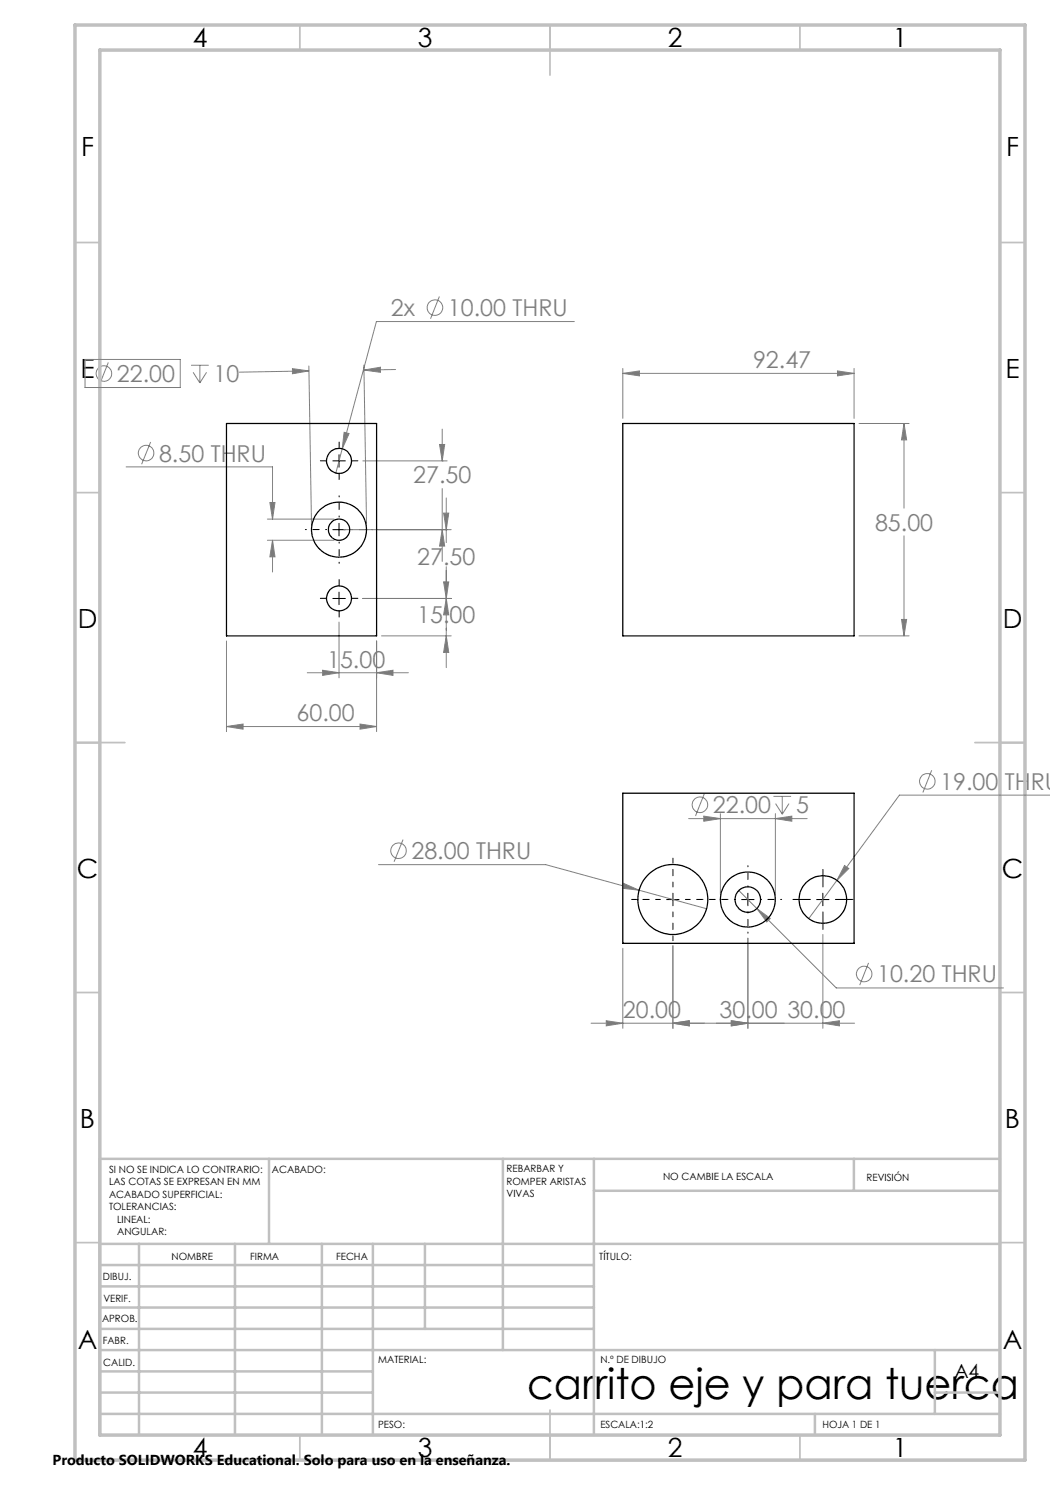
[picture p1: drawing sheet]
<svg xmlns="http://www.w3.org/2000/svg" width="210mm" height="297mm" viewBox="0 0 210 297" stroke-linecap="round" stroke-linejoin="round" font-family="sans-serif">
<g fill="none" stroke="#808080" stroke-width=".2">
<path d="M87.9 59.3l-1.8 4.4M17 71.9h19.1v5.6h-19.1zM21.7 72.5l-1.8 4.4M38.2 73.1h3.5M38.6 74.5l1.4 2.1M40 73.1v3.5M41.3 74.5l-1.3 2.1M58.5 73.7l3.3 .5-3.3 .6zM61.8 73.2l.5 31.8M61.8 74.2l-13.9 .2M72.8 74l3.3-.6v1.1zM72.8 73l.5 31.8"/>
<path d="M79.1 73.9l-6.3 .1M114.9 64.3h-39.6l-6.9 25.5M124.6 74.7l3.3-.5v1zM124.6 73.7v10M124.6 74.7h46.2M167.5 74.2l3.3 .5-3.3 .5zM170.8 73.7v10M25.2 93.4h29.3v10.4M30.1 88.4l-1.8 4.4M68.4 89.8l-1.2 4.8M68.8 86.5l1 .2-1.4 3.1zM72.6 92.2h16.8"/>
<path d="M87.9 88.9h1l-.5 3.3zM88.4 92.2h.1M88.4 85.8v6.4M88.4 97.7v14.6M89.3 99.6v8.9M171.8 84.7h10M180.8 84.7l.5 3.3h-1zM180.8 84.7v16.9M53.5 103.8h13.3M53.5 108.1h13.3M54 100.5h1l-.5 3.3zM54.5 108.1l.5 3.3h-1z"/>
<path d="M54.5 108.1v6.3M68.8 105.9h21.4M72.6 119.7h17.6M88.4 105.9l.5 3.3h-1zM88.7 116.4h1l-.4 3.3zM88.7 102.6h1l-.4 3.3zM89.3 119.7l.4 3.3h-1zM89.3 113.3v20.2M180.8 107.2v20M45.3 128.2v18.1M61.5 134.5h20.2M64.5 134.1l3.3 .4-3.3 .6z"/>
<path d="M67.8 124.4v11.2M75.3 134.5l3.3-.4v1zM75.3 128.2v18.1M76.3 127.2h13.9M89.3 127.2l.4 3.3h-1zM171.8 127.2h10M180.3 123.9h1l-.5 3.3zM45.3 145.3l3.3-.5v1zM45.3 145.3h30M72 144.8l3.3 .5-3.3 .5zM140.9 158.7l-1.8 4.5M154.7 159.3h3.5"/>
<path d="M156.5 159.3v3.5M186.3 154.1l-1.7 4.4M210.1 159h-30.2l-12.5 17.1M75.7 172.9h33.4l32.2 8.8M80.6 167.9l-1.8 4.5M124.8 176.7l3 1.3-3.3-.3zM137.7 163.7h23.7M140.8 163.2l3.3 .5-3.3 .5zM144.1 162.7v16.2M147.8 178.1l19.5 19.5h33.4M155.1 163.7l3.3-.5v1zM155.1 162.7v16.2"/>
<path d="M155.1 160.7l1.4 2.1M157.8 160.7l-1.3 2.1M167.4 176.1l-5.7 7.6M168.9 173.1l.9 .6-2.4 2.4zM124.6 189.6v16.1M134.6 189.2v16.5M149.6 187.6v18.1M151.4 181.7l2.7 2-.7 .7zM164.6 186.9v18.8M173.7 192.6l-1.8 4.4M118.2 204.6h52.7M121.2 204.1l3.4 .5-3.4 .6z"/>
<path d="M134.6 204.6l3.3-.5v1.1zM146.3 204.1l3.3 .5-3.3 .6zM164.6 204.6l3.3-.5v1.1z"/>
<circle cx="20.8" cy="74.7" r="1.55"/>
<circle cx="87" cy="61.5" r="1.56"/>
<circle cx="29.2" cy="90.6" r="1.54"/>
<circle cx="185.5" cy="156.3" r="1.55"/>
<circle cx="79.7" cy="170.1" r="1.55"/>
<circle cx="140" cy="161" r="1.55"/>
<circle cx="172.8" cy="194.8" r="1.55"/>
</g>
<path d="M132.1 179.9h-5.8M134.6 177.4v-5.8M137.1 179.9h5.7M134.6 182.4v5.7" fill="none" stroke="#000" stroke-width=".2" stroke-dasharray="15.2 1.3 1.3 1.3" stroke-dashoffset="14.3"/>
<path d="M65.3 92.2h-1.2M67.8 89.7v-1.3M67.8 94.7v1.2M70.3 92.2h1.3M65.3 119.7h-1.2M67.8 117.2v-1.3M70.3 119.7h1.3M67.8 122.2v1.2M162.1 179.9h-3.5M164.6 177.4v-3.5M167.1 179.9h3.5M164.6 182.4v3.5" fill="none" stroke="#000" stroke-width=".2" stroke-dasharray="15.2 1.3 1.3 1.3"/>
<path d="M65.3 105.9h-4.2M67.8 103.4v-4.2M67.8 108.4v4.3M70.3 105.9h4.3M147.1 179.9h-4.3M149.6 177.4v-4.3M152.1 179.9h4.2M149.6 182.4v4.2" fill="none" stroke="#000" stroke-width=".2" stroke-dasharray="15.2 1.3 1.3 1.3" stroke-dashoffset="15"/>
<path d="M66.6 92.2h2.5M67.8 90.9v2.5M66.6 105.9h2.5M66.6 119.7h2.5M67.8 104.7v2.5M67.8 118.4v2.5M133.3 179.9h2.5M134.6 178.6v2.5M148.3 179.9h2.5M149.6 178.6v2.5M163.3 179.9h2.5M164.6 178.6v2.5" fill="none" stroke="#000" stroke-width=".2"/>
<g fill="none" stroke="#c0c0c0" stroke-width=".35">
<path d="M60 5v5M110 5v10M160 5v5M15 48.5h5M200 48.5h5M15 98.5h5M200 98.5h5M15 148.5h10M195 148.5h10M15 198.5h5M200 198.5h5M15 248.5h5"/>
<path d="M200 248.5h5M60 287v5M110 282v10M160 287v5"/>
</g>
<g fill="none" stroke="#c0c0c0" stroke-width=".5">
<path d="M53.8 231.8v17M100.6 231.8v38.2M118.8 231.8v55.2M118.8 238.2h81.2M170.8 231.8v6.4M200 231.8h-180v55.2M20 248.8h180M20 257.3h98.8M20 253h98.8M27.8 248.8v38.2M47 248.8v38.2M64.4 248.8v38.2"/>
<path d="M74.6 248.8v38.2M85 248.8v17M20 265.8h98.8M20 261.5h98.8M20 278.5h54.6M20 274.3h54.6M20 270h180M187 278.5h13M187 270v12.8M20 282.8h180M163 282.8v4.2"/>
</g>
<path d="M15 5h190v287h-190zM20 10h180v277h-180z" fill="none" stroke="#c0c0c0" stroke-width=".7"/>
<g fill="#808080">
<path d="M134.6 204.6l3.3-.5v1.1zM121.2 204.1l3.4 .5-3.4 .6zM164.6 204.6l3.3-.5v1.1zM146.3 204.1l3.3 .5-3.3 .6z"/>
<path d="M167.5 74.2l3.3 .5-3.3 .5zM124.6 74.7l3.3-.5v1zM180.8 84.7l.5 3.3h-1zM180.3 123.9h1l-.5 3.3zM124.8 176.7l-.3 1 3.3 .3zM168.9 173.1l-1.5 3 2.4-2.4zM140.8 163.2l3.3 .5-3.3 .5zM155.1 163.7l3.3-.5v1zM151.4 181.7l2 2.7 .7-.7zM134.6 204.6l3.3-.5v1.1zM146.3 204.1l3.3 .5-3.3 .6zM72.8 74l3.3-.6v1.1zM58.5 73.7l3.3 .5-3.3 .6zM68.8 86.5l-.4 3.3 1.4-3.1zM54 100.5h1l-.5 3.3zM54.5 108.1l.5 3.3h-1zM72 144.8l3.3 .5-3.3 .5zM45.3 145.3l3.3-.5v1zM64.5 134.1l3.3 .4-3.3 .6zM75.3 134.5l3.3-.4v1zM88.7 116.4h1l-.4 3.3zM89.3 127.2l.4 3.3h-1zM88.7 102.6h1l-.4 3.3zM89.3 119.7l.4 3.3h-1zM87.9 88.9h1l-.5 3.3zM88.4 105.9l.5 3.3h-1z"/>
</g>
<g fill="none" stroke="#000" stroke-width=".25">
<path d="M45.3 84.7h30v42.5h-30zM124.6 84.7h46.2v42.5h-46.2zM124.6 158.6h46.2v30.1h-46.2z"/>
<circle cx="67.8" cy="92.2" r="2.49"/>
<circle cx="67.8" cy="105.9" r="2.13"/>
<circle cx="67.8" cy="105.9" r="5.5"/>
<circle cx="67.8" cy="119.7" r="2.5"/>
<circle cx="134.6" cy="179.9" r="7"/>
<circle cx="149.6" cy="179.9" r="2.55"/>
<circle cx="149.6" cy="179.9" r="5.5"/>
<circle cx="164.6" cy="179.9" r="4.8"/>
</g>
<text font-size="8.5" x="105.4" y="279.7">carrito eje y para tuerca</text>
<g font-size="5.3">
<text x="38.5" y="9.5">4</text>
<text x="83.5" y="9.5">3</text>
<text x="133.6" y="9.5">2</text>
<text x="178.6" y="9.5">1</text>
<text x="16.2" y="31.3">F</text>
<text x="201.2" y="31.3">F</text>
<text x="16.1" y="75.5">E</text>
<text x="201.1" y="75.5">E</text>
<text x="15.5" y="125.5">D</text>
<text x="200.5" y="125.5">D</text>
<text x="15.4" y="175.5">C</text>
<text x="200.4" y="175.5">C</text>
<text x="16" y="225.5">B</text>
<text x="201" y="225.5">B</text>
<text x="15.5" y="269.8">A</text>
<text x="200.5" y="269.8">A</text>
<text x="38.5" y="291.5">4</text>
<text x="83.5" y="291.5">3</text>
<text x="133.6" y="291.5">2</text>
<text x="178.6" y="291.5">1</text>
</g>
<g font-size="4.7" fill="#808080">
<text x="78.2" y="63.2">2x</text>
<text x="89.6" y="63.2">10.00 THRU</text>
<text x="23.4" y="76.4">22.00</text>
<text x="42.7" y="76.4">10</text>
<text x="150.6" y="73.7">92.47</text>
<text x="31.8" y="92.3">8.50 THRU</text>
<text x="82.6" y="96.7">27.50</text>
<text x="175" y="106.1">85.00</text>
<text x="83.4" y="113.1">27.50</text>
<text x="83.4" y="124.6">15.00</text>
<text x="65.4" y="133.5">15.00</text>
<text x="59.3" y="144.3">60.00</text>
<text x="188" y="158">19.00 THRU</text>
<text x="142.6" y="162.6">22.00</text>
<text x="159.2" y="162.6">5</text>
<text x="82.3" y="171.8">28.00 THRU</text>
<text x="175.4" y="196.5">10.20 THRU</text>
<text x="124.6" y="203.6">20.00</text>
<text x="143.9" y="203.6">30.00 30.00</text>
</g>
<text font-size="3.9" x="190.9" y="275.5">A4</text>
<text font-size="2.9" x="10.5" y="292.9">Producto SOLIDWORKS Educational. Solo para uso en la enseñanza.</text>
<g font-size="2">
<text x="21.8" y="234.6">SI NO SE INDICA LO CONTRARIO:</text>
<text x="21.8" y="237.1">LAS COTAS SE EXPRESAN EN MM</text>
<text x="21.8" y="239.6">ACABADO SUPERFICIAL:</text>
<text x="54.4" y="234.6">ACABADO:</text>
<text x="101.3" y="234.5">REBARBAR Y</text>
<text x="101.3" y="237">ROMPER ARISTAS</text>
<text x="101.3" y="239.5">VIVAS</text>
<text x="132.6" y="236">NO CAMBIE LA ESCALA</text>
<text x="173.3" y="236.2">REVISIÓN</text>
<text x="21.8" y="242.1">TOLERANCIAS:</text>
<text x="23.4" y="244.6">LINEAL:</text>
<text x="23.4" y="247.1">ANGULAR:</text>
<text x="34.3" y="252">NOMBRE</text>
<text x="50" y="251.9">FIRMA</text>
<text x="67.2" y="251.9">FECHA</text>
<text x="119.9" y="251.9">TÍTULO:</text>
<text x="20.6" y="256.1">DIBUJ.</text>
<text x="20.7" y="260.3">VERIF.</text>
<text x="20.4" y="264.4">APROB.</text>
<text x="20.5" y="268.8">FABR.</text>
<text x="20.7" y="273.1">CALID.</text>
<text x="75.6" y="272.5">MATERIAL:</text>
<text x="120.1" y="272.5">N.º DE DIBUJO</text>
<text x="75.6" y="285.5">PESO:</text>
<text x="120.1" y="285.6">ESCALA:1:2</text>
<text x="164.5" y="285.6">HOJA 1 DE 1</text>
</g>
</svg>
